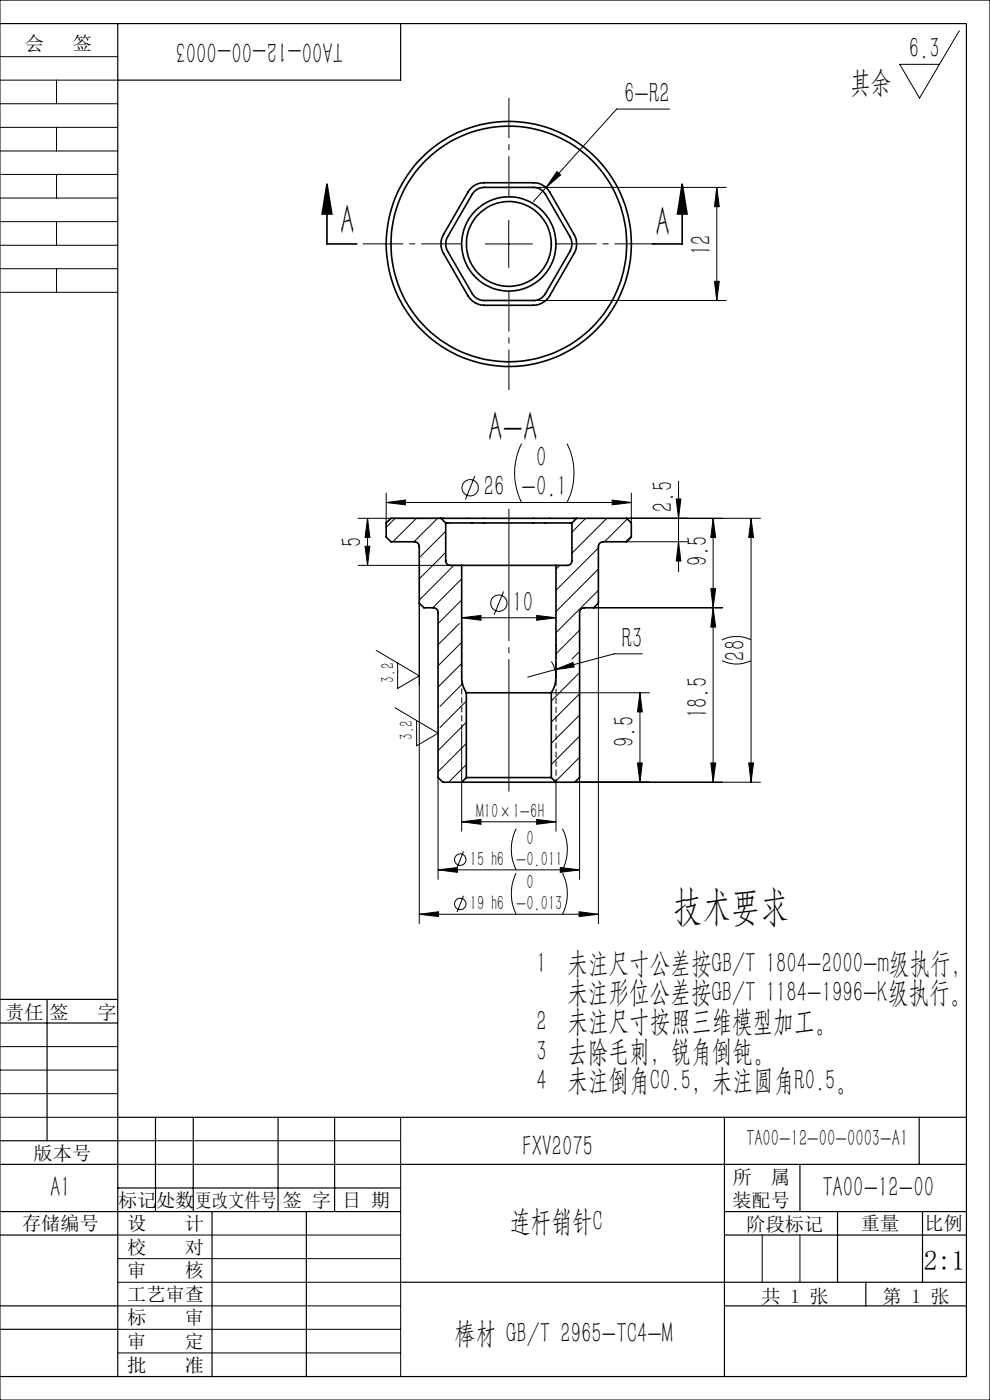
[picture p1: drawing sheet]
<svg xmlns="http://www.w3.org/2000/svg" width="210mm" height="297mm" viewBox="0 0 210 297" stroke-linecap="round" stroke-linejoin="round" font-family="sans-serif">
<g fill="none" stroke="#000" stroke-width=".35">
<path d="M69.4 39l1 6.4h-2.1zM69.4 39v12.7h6.3M99.9 39.9l1.3-.9 1-.2h10.9a4.1 4.1 0 0 1 3.5 1.9l5.2 9a4.1 4.1 0 0 1 0 4.1l-5.2 9a4.2 4.2 0 0 1-3.5 2h-10.4a4.1 4.1 0 0 1-3.4-2l-5.2-9a4.1 4.1 0 0 1 0-4.1l5.2-9zM144.7 39l1 6.4h-2zM144.7 39v12.7h-6.3M100.6 40.6l1-.6 1.1-.2h10.4a2.94 2.94 0 0 1 2.6 1.4l5.2 9.1a3.1 3.1 0 0 1 0 3l-5.2 9a2.94 2.94 0 0 1-2.6 1.4h-10.4a2.94 2.94 0 0 1-2.5-1.4l-5.3-9a3.1 3.1 0 0 1 0-3zM93.6 110h-10.7l-1 .9v3l1 1h5a1.02 1.02 0 0 1 1 1.1v11.9l1 1h2a1.02 1.02 0 0 1 1 1.1v35l1 .9h4M93.6 110h28.7M93.6 110l.9 .9M94.5 110.9v8.1a.96 .96 0 0 0 1 .9h2.4M94.5 110.9h26.8M97.9 119.9v23.7a6 6 0 0 0 1 3.4"/>
<path d="M97.9 119.9h20M117.9 119.9v23.7a6 6 0 0 1-1 3.4M121.3 110.9v8.1a.96 .96 0 0 1-1 .9h-2.4M122.3 110h10.6l1 .9v3l-1 1h-5a1.02 1.02 0 0 0-1 1.1v11.9l-1 1h-2a1.02 1.02 0 0 0-1 1.1v35l-1 .9h-4M122.3 110l-1 .9M98.9 147h18M98.9 147v18M116.9 147v18M97.9 165.9h20M98.9 165h18M98.9 165l-1 .9M116.9 165l1 .9"/>
<circle cx="107.9" cy="51.8" r="26"/>
<circle cx="107.9" cy="51.7" r="10"/>
<circle cx="107.9" cy="51.7" r="25"/>
<circle cx="107.9" cy="51.7" r="9"/>
</g>
<g fill="none" stroke="#000" stroke-width=".21">
<path d="M0 12h25M0 17h25M0 0h210v297h-210zM12 17v5M203.5 6.5l-8.4 14.3-4.2-7.2h8.4M0 22h25M0 27h25M0 32h25M0 37h25M12 27v5M12 37v5M113.1 39.8h41"/>
<path d="M115.8 39.8l-2.7 3M118.1 36.4l.8 .7-3.1 2.7zM142 23.1h-11.2l-15 16.7M152 39.8l.6 4h-1zM152 39.8v23.9M0 42h25M0 47h25M0 52h25M0 57h25M12 47v5M12 57v5M102.9 51.7h10"/>
<path d="M107.9 46.7v10.1M151.6 59.7h1l-.6 4zM0 62h25M113.1 63.7h41M110.6 94.1a13.8 13.8 0 0 0 0 12.5M120.3 94.1a14.1 14.1 0 0 1 0 12.5M76 110h18.1M76 119.9h21.9M77.4 115.9h1.1l-.5 4zM78 110l.5 4h-1.1zM78 110v9.9M81.9 104.6v6.3"/>
<path d="M81.9 106.6h52M81.9 106.6l4.1-.5v1zM83.8 110l-1.9 1.9M88.3 110l-5 4.9M92.8 110l-5 4.9M94.5 112.7l-5.6 5.6M94.5 117.2l-5.6 5.6M96.3 119.9l-7.4 7.4M100.7 101l-2 4.9M118.7 119.9l-.8 .9M124.2 110l-2.9 2.9M126.9 116.2l-9 9"/>
<path d="M128.7 110l-7.4 7.4M129.9 106.1l4 .5-4 .5zM132.9 110h28.4M132.9 114.9h13M133.1 110.1l-4.9 4.8M133.9 104.6v6.3M133.9 113.7l-1.2 1.2M143.4 105.9h1l-.5 4.1zM143.9 114.9l.5 4.1h-1zM143.9 102.1v19.2M151.3 110l.5 4h-1zM151.3 110v55.9"/>
<path d="M159.3 110l.5 4h-1zM159.3 110v55.9M79.8 138l9.1 5.4-4.6 2.6v-5.4M88.9 127.9v68M97.4 132.3l-4.5 4.5M97.9 131.1l4.1-.5v1zM97.9 131.1h20M97.9 122.8l-6.1 6.1M97.9 127.3l-5 5M97.9 136.3l-5 4.9M106.8 125.5l-2 4.9M113.8 130.6l4.1 .5-4.1 .5z"/>
<path d="M122.9 133.7l-5 5M122.9 138.2l-1.6 1.6M125.9 128.9h27.4M126.9 120.7l-9 9M126.9 125.2l-9 9M126.9 127.9v68M136.2 138.7h-5.9l-12.6 3.4M150.8 124.9h1l-.5 4zM151.3 128.9l.5 4.1h-1zM153.1 135.7a7.1 7.1 0 0 1 6.2 0M83.8 150.1l9.1 5.4-4.5 2.7v-5.3M97.9 155.1v21.3"/>
<path d="M97.9 140.8l-5 5M98.1 145.1l-4.8 4.8M98.9 148.7l-5.6 5.6M98.9 153.2l-6 6M98.9 157.7l-6 6M116.9 140.3a6 6 0 0 1 1 3.3M116.9 147h20.9M117.7 142.1l3.8-1.6 .3 1zM117.7 142.1l-5.8 1.5M122.9 142.7l-6 6M122.9 147.2l-6 6M122.9 151.7l-6 6"/>
<path d="M122.9 156.2l-6 6M135.7 147l.5 4h-1zM135.7 147v18.9M153.1 140.2a7.1 7.1 0 0 0 6.2 0M92.9 165v21.5M97.9 174.3l4.1-.5v1.1zM97.9 174.3h20M98.9 162.2l-3.7 3.7M109.5 175.8a9.5 9.5 0 0 0 0 8.7M113.8 173.8l4.1 .5-4.1 .6zM117.9 165.9v10.5M119.3 175.8a9.8 9.8 0 0 1 0 8.7"/>
<path d="M121.9 165.9h39.4M122.9 165v21.5M122.9 160.7l-5.1 5.1M135.2 161.9h1l-.5 4zM150.8 161.9h1l-.5 4zM158.8 161.9h1l-.5 4zM88.9 194l4.1-.6v1zM88.9 194h38M92.9 184.5l4.1-.5v1.1zM92.9 184.5h30M98.3 180.6l-1.4 3.5M98.3 190l-1.4 3.5"/>
<path d="M109.5 185.2a9.8 9.8 0 0 0 0 8.7M118.9 184l4 .5-4 .6zM119.3 185.2a9.8 9.8 0 0 1 0 8.7M122.8 193.4l4.1 .6-4.1 .4zM0 227h25M0 222h25M0 237h25M0 232h25M85 237v55M25 242h60M25 247h60M25 272h60"/>
<path d="M25 277h60M25 267h60M25 262h60M161.7 262v10M169.7 262v10M25 282h60M25 287h60M153.7 292h.1"/>
<circle cx="99.7" cy="103.5" r="1.73"/>
<circle cx="105.8" cy="128" r="1.73"/>
<circle cx="97.6" cy="191.8" r="1.22"/>
<circle cx="97.6" cy="182.4" r="1.21"/>
</g>
<path d="M107.9 107.9v60" fill="none" stroke="#000" stroke-width=".21" stroke-dasharray="30.5 1.3 1.3 1.3" stroke-dashoffset="2.4" stroke-linecap="butt"/>
<path d="M97.9 51.7h-21M107.9 41.7v-21M117.9 51.7h21M107.9 61.7v21" fill="none" stroke="#000" stroke-width=".21" stroke-dasharray="30.5 1.3 1.3 1.3" stroke-dashoffset="21.9" stroke-linecap="butt"/>
<path d="M97.9 132.6v22.5" fill="none" stroke="#000" stroke-width=".21" stroke-dasharray="1.3 .6" stroke-dashoffset="-.1" stroke-linecap="butt"/>
<path d="M117.9 135.2v30.7" fill="none" stroke="#000" stroke-width=".21" stroke-dasharray="1.3 .6" stroke-dashoffset=".5" stroke-linecap="butt"/>
<g fill="none" stroke="#000" stroke-width=".25">
<path d="M0 5h205v287h-205M25 5v287M85 5v12h-60M0 212h25M0 217h25M10 212v30M25 237h180M33 237v20M41 237v20M59 237v20M71 237v20M153.7 237v55"/>
<path d="M195 237v10M0 247h25M0 242h25M0 257h85M25 252h60M45 257v35M65 257v35M85 247h120M153.7 257h51.3M169.7 247v10M177.7 257v15M195.7 257v15"/>
<path d="M0 262h25M0 277h25M85 272h120M153.7 262h51.3M153.7 277h51.3M183.7 272v5M0 282h25"/>
</g>
<g fill="#000">
<path d="M118.1 36.4l-2.3 3.4 3.1-2.7zM97.9 131.1l4.1-.5v1zM113.8 130.6l4.1 .5-4.1 .5zM117.7 142.1l4.1-.6-.3-1z"/>
<path d="M144.7 39l1 6.4h-2zM69.4 39l1 6.4h-2.1z"/>
<path d="M152 39.8l.6 4h-1zM151.6 59.7h1l-.6 4zM135.7 147l.5 4h-1zM135.2 161.9h1l-.5 4zM143.4 105.9h1l-.5 4.1zM143.9 114.9l.5 4.1h-1zM151.3 110l.5 4h-1zM150.8 124.9h1l-.5 4zM151.3 128.9l.5 4.1h-1zM150.8 161.9h1l-.5 4zM159.3 110l.5 4h-1zM158.8 161.9h1l-.5 4zM78 110l.5 4h-1.1zM77.4 115.9h1.1l-.5 4z"/>
<path d="M81.9 106.6l4.1-.5v1zM129.9 106.1l4 .5-4 .5z"/>
<path d="M97.9 174.3l4.1-.5v1.1zM113.8 173.8l4.1 .5-4.1 .6z"/>
<path d="M88.9 194l4.1-.6v1zM122.8 193.4l4.1 .6-4.1 .4z"/>
<path d="M92.9 184.5l4.1-.5v1.1zM118.9 184l4 .5-4 .6z"/>
</g>
<g font-size="8.8">
<text x="72.1" y="49.7">A</text>
<text x="139" y="50">A</text>
<text x="103.6" y="93.5">A-A</text>
<text x="142.9" y="195.1">技术要求</text>
</g>
<g font-size="6.3">
<text x="72.8" y="9" transform="rotate(-180 72.8 9)">TA00-12-00-0003</text>
<text x="192.8" y="12.4">6.3</text>
<text x="132.4" y="21.9">6-R2</text>
<text x="180.3" y="19.5">其余</text>
<text x="150.8" y="54.2" transform="rotate(-90 150.8 54.2)">12</text>
<text x="113.7" y="99.1">0</text>
<text x="102.6" y="105.3">26 -0.1</text>
<text x="142.7" y="108.6" transform="rotate(-90 142.7 108.6)">2.5</text>
<text x="76.7" y="116" transform="rotate(-90 76.7 116)">5</text>
<text x="150.1" y="120.1" transform="rotate(-90 150.1 120.1)">9.5</text>
<text x="108.7" y="129.8">10</text>
<text x="131.9" y="137.4">R3</text>
<text x="158.1" y="140.1" transform="rotate(-90 158.1 140.1)">28</text>
<text x="150.1" y="152.4" transform="rotate(-90 150.1 152.4)">18.5</text>
<text x="134.5" y="158.5" transform="rotate(-90 134.5 158.5)">9.5</text>
<text x="113.8" y="206.4">1 未注尺寸公差按GB/T 1804-2000-m级执行，</text>
<text x="120.3" y="212.6">未注形位公差按GB/T 1184-1996-K级执行。</text>
<text x="113.8" y="218.8">2 未注尺寸按照三维模型加工。</text>
<text x="113.8" y="225">3 去除毛刺，锐角倒钝。</text>
<text x="113.8" y="231.2">4 未注倒角C0.5，未注圆角R0.5。</text>
<text x="110.8" y="245.3">FXV2075</text>
<text x="10.6" y="254">A1</text>
<text x="174.4" y="254">TA00-12-00</text>
<text x="108.2" y="261">连杆销针C</text>
<text x="96.5" y="284.8">棒材 GB/T 2965-TC4-M</text>
</g>
<text font-size="5.8" x="196" y="269.4">2:1</text>
<text font-size="5" x="158.3" y="243.2">TA00-12-00-0003-A1</text>
<g font-size="4.4">
<text x="101" y="173.5">M10×1-6H</text>
<text x="111.7" y="179.3">0</text>
<text x="99.6" y="183.7">15 h6 -0.011</text>
<text x="111.7" y="188.7">0</text>
<text x="99.6" y="193.1">19 h6 -0.013</text>
</g>
<g font-size="4.1">
<text x="5.3" y="10.6">会</text>
<text x="15.4" y="10.6">签</text>
<text x="1.1" y="216.1">责任</text>
<text x="10.5" y="216.1">签</text>
<text x="20.7" y="216.1">字</text>
<text x="7.1" y="246.1">版本号</text>
<text x="155.4" y="251.1">所</text>
<text x="163.5" y="251.1">属</text>
<text x="25.1" y="256.1">标记</text>
<text x="33.1" y="256.1">处数</text>
<text x="41.5" y="256.1">更改文件号</text>
<text x="60" y="256.1">签 字</text>
<text x="72.6" y="256.1">日 期</text>
<text x="155.4" y="256.1">装配号</text>
<text x="4.7" y="260.9">存储编号</text>
<text x="27" y="260.9">设</text>
<text x="39.2" y="260.9">计</text>
<text x="158.4" y="261.1">阶段标记</text>
<text x="182.6" y="261">重量</text>
<text x="196.1" y="260.9">比例</text>
<text x="27" y="266.1">校</text>
<text x="39.2" y="266.1">对</text>
<text x="27" y="270.9">审</text>
<text x="39.2" y="270.9">核</text>
<text x="27" y="276">工艺审查</text>
<text x="27" y="280.9">标</text>
<text x="39.2" y="280.9">审</text>
<text x="161.6" y="276.4">共 1 张</text>
<text x="187.2" y="276.4">第 1 张</text>
<text x="27" y="286">审</text>
<text x="39.2" y="286">定</text>
<text x="27" y="291">批</text>
<text x="39.2" y="291">准</text>
</g>
<g font-size="4">
<text x="83.6" y="144.8" transform="rotate(-90 83.6 144.8)">3.2</text>
<text x="87.6" y="157" transform="rotate(-90 87.6 157)">3.2</text>
</g>
</svg>
